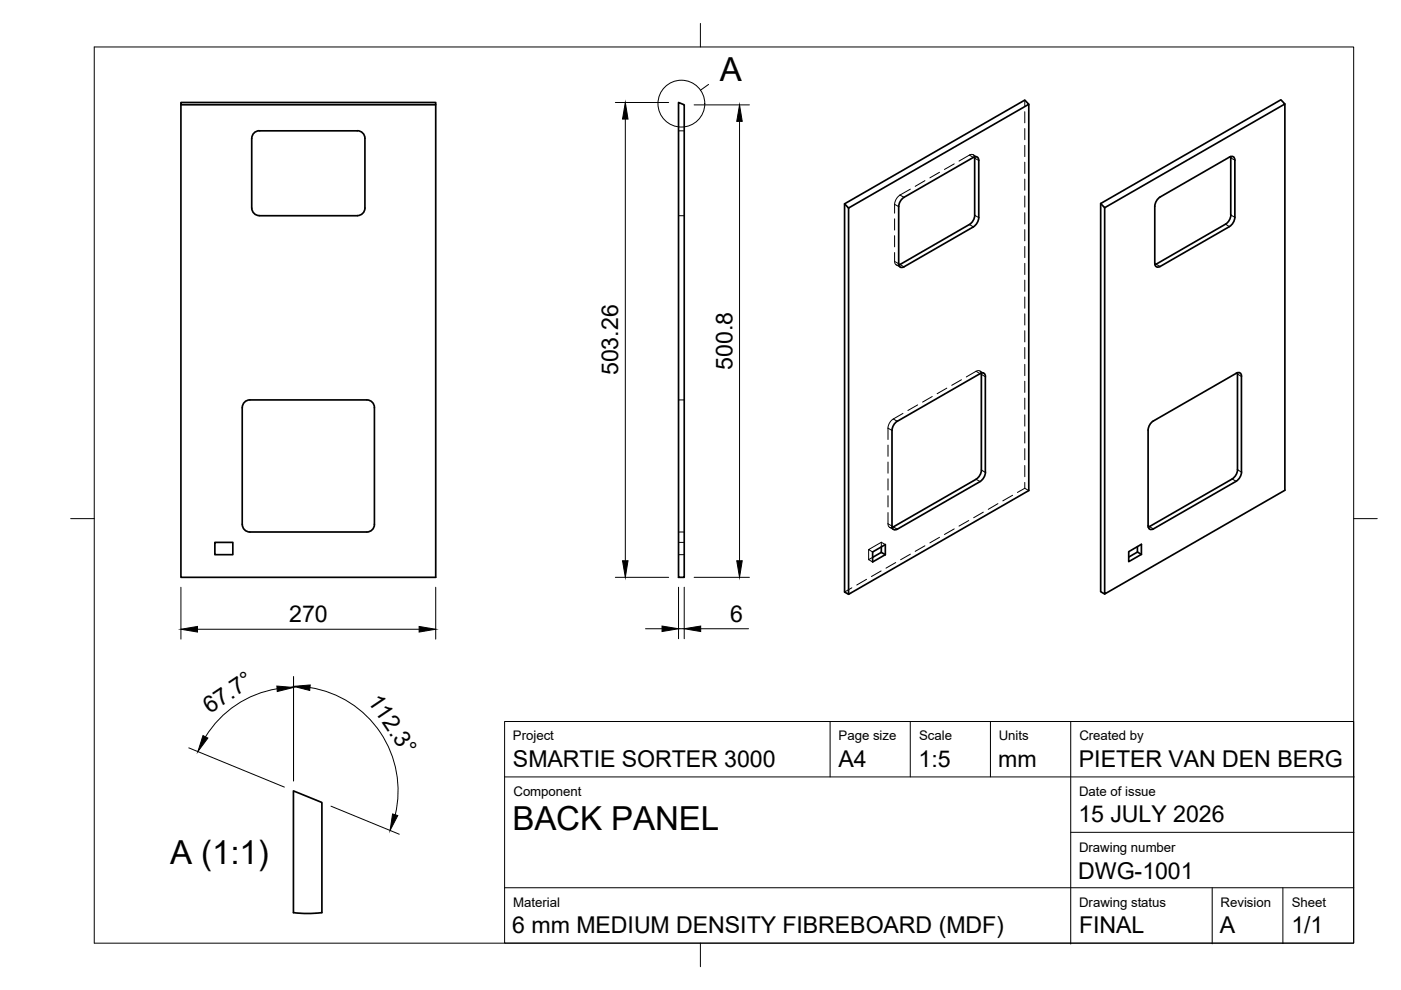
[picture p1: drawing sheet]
<svg xmlns="http://www.w3.org/2000/svg" width="297mm" height="210mm" viewBox="0 0 297 210" stroke-linecap="round" stroke-linejoin="round" font-family="sans-serif">
<g fill="none" stroke="#000" stroke-width=".36">
<path d="M38.4 21.7h54v.5h-54zM38.4 22.2v100.2h54v-100.2M75.8 27.7h-20.8a1.6 1.6 0 0 0-1.6 1.6v14.8M75.8 27.7a1.6 1.6 0 0 1 1.6 1.6v14.8M143.9 21.7l1.2 .5v100.2h-1.2zM206.4 33.4l-14.7 8.4a2.49 2.49 0 0 0-1.2 2M206.4 33.4a.69 .69 0 0 1 .8-.1 .69 .69 0 0 1 .3 .7v12.1a2.49 2.49 0 0 1-1.1 2M206.6 33.3l.1 12.3a2.49 2.49 0 0 1-1.2 2l-14.9 8.6M218.1 22.1v81.9l-38.2 22v-81.9M260.9 33.2l.1 12.4a2.49 2.49 0 0 1-1.2 1.9l-14.7 8.5M272.4 22v81.9l-38.2 22v-81.9M53.4 44.1a1.6 1.6 0 0 0 1.6 1.6"/>
<path d="M55 45.7h20.8M77.4 44.1a1.6 1.6 0 0 1-1.6 1.6M179.1 43.2l38.2-22 .8 .9-38.2 22zM179.1 43.2v82.3l.8 .5M190.5 43.8v12.1a.69 .69 0 0 0 .4 .7 .69 .69 0 0 0 .8 0l14.7-8.5M233.4 43.2l38.2-22 .8 .8-38.2 22zM233.4 43.2v82.3l.8 .4M245.1 56l-.2 .1M246 41.8l14.7-8.5a.69 .69 0 0 1 .8-.1 .69 .69 0 0 1 .3 .8v12.1a2.49 2.49 0 0 1-1.1 1.9l-14.7 8.5a.7 .7 0 0 1-.8 .1 .7 .7 0 0 1-.4-.8M246 41.8a2.49 2.49 0 0 0-1.2 1.9v12.2M207.8 79.2l-17.5 10.1a2.49 2.49 0 0 0-1.2 2v20.2M207.8 79.2a.69 .69 0 0 1 .8-.1 .69 .69 0 0 1 .3 .8"/>
<path d="M208.1 79.1v.3M208.1 79.4v20.3M208.9 79.9v20.3M262.4 79v20.6a2.53 2.53 0 0 1-1.2 2l-17.8 10.1M263.2 79.8v20.3a2.49 2.49 0 0 1-1.1 1.9l-17.6 10.1M263.2 79.8a.66 .66 0 0 0-.7-.8l-17.9 10.2a2.49 2.49 0 0 0-1.2 2M52 85.1l1-.3h24.8a1.6 1.6 0 0 1 1.6 1.6v24.8a1.6 1.6 0 0 1-1.6 1.6h-24.8a1.63 1.63 0 0 1-1.6-1.6v-24.8l.1-.5zM208.1 99.6a2.49 2.49 0 0 1-1.1 2l-17.6 10.1M243.4 91.2v20.3a.69 .69 0 0 0 .4 .7 .69 .69 0 0 0 .7-.1M45.6 115h3.8v2.6h-3.8zM185 117l2.7-1.5v2.1l-2.7 1.5zM186.9 116v1.1"/>
<path d="M186.9 117.1l.8 .5M186.9 117.1l-1.9 1.1M189.4 111.7l-.2 .1M208.9 100.1a2.53 2.53 0 0 1-1.1 2l-17.5 10.1a.69 .69 0 0 1-.8 .1 .69 .69 0 0 1-.4-.8M239.3 117l2.7-1.6v2.1l-2.7 1.6zM241.2 115.9v1.2l.8 .4M241.2 117.1l-1.9 1M68.2 193.5a24.9 24.9 0 0 1-6 0v-25.8l6 2.4v23.4"/>
</g>
<g fill="none" stroke="#000" stroke-width=".21">
<path d="M20 10h267v190h-267zM148.5 5v5M150.2 17.9l-1.7 1.2M130.5 21.7h11.3M132.6 25.2v93.7M143.9 27.7h1.2M147.2 22.2h11.7M156.8 25.7v93.2M196.1 38.3l-2.1 1.2M199.2 36.5l-2.1 1.2M202.3 34.7l-2.1 1.2M205.5 32.9l.6-.2 .4 .2 .1 .4"/>
<path d="M205.5 32.9l.9 .5M205.5 32.9l-2.2 1.3M206.3 32.8l.9 .5M206.6 33.5l.9 .5M217.3 21.2v1.3M217.3 23.7v2.3M217.3 27.3v2.3M217.3 30.8v2.4M217.3 34.4v2.4M217.3 38v2.3M260.9 33.5l.9 .5M143.9 45.7h1.2"/>
<path d="M189.7 55.4l.3 .8h.6M189.7 55.4l.8 .5M189.7 43.3l.8 .5M189.7 43.3v1.9M189.7 46.4v2.4M189.7 50v2.3M189.7 53.5v1.9M190 56.2l.9 .4M190.8 41.4a2.57 2.57 0 0 0-1.1 1.9M190.8 56.1l.9 .5M190.8 41.4l.9 .4M193 40.1l-2.2 1.3"/>
<path d="M205.5 47.6l.9 .5M206.6 45.7l.9 .4M217.3 41.5v2.4M217.3 45.1v2.4M217.3 48.7v2.4M217.3 52.3v2.3M217.3 55.8v2.4M217.3 59.4v2.4M245.1 56l.9 .5M259.8 47.5l.9 .5M260.9 45.6l.9 .5M206.9 78.7l.8-.1 .3 .5"/>
<path d="M206.9 78.7l.9 .5M206.9 78.7l-2 1.2M207.7 78.7l.9 .4M208.1 79.4l.8 .5M217.3 63v2.4M217.3 66.5v2.4M217.3 70.1v2.4M217.3 73.7v2.4M217.3 77.3v2.3M262.4 79.3l.8 .5M143.9 84.8h1.2M188.3 90.8l.8 .5"/>
<path d="M188.3 90.8v2.4M188.3 94.4v2.4M188.3 98v2.3M189.4 88.8a2.39 2.39 0 0 0-1.1 2M189.4 88.8l.8 .5M191.4 87.6l-2 1.2M194.6 85.8l-2.1 1.2M197.7 84.1l-2.1 1.2M200.7 82.3l-2 1.2M203.9 80.5l-2.1 1.2M208.1 99.7l.8 .5M217.3 80.8v2.4"/>
<path d="M217.3 84.4v2.4M217.3 88v2.4M217.3 91.5v2.4M217.3 95.1v2.4M217.3 98.7v2.4M262.4 99.6l.8 .5M15 110h5M143.9 112.8h1.2M143.9 115h1.2M143.9 117.6h1.2M184.2 116.5v2.2l.8 .4M185 118.2l-.8 .5"/>
<path d="M186.9 115l-2.7 1.5 .8 .5M186.9 115l.8 .5M186.9 115v1M188.3 111.1l.1 .6 .3 .2 .4-.1M188.3 111.1l.8 .4M188.3 101.5v2.4M188.3 105.1v2.4M188.3 108.7v2.4M188.6 111.8l.8 .5M189.4 111.7l.8 .5M189.9 119.3l-2 1.2M193 117.5l-2.1 1.2"/>
<path d="M196.1 115.7l-2.1 1.2M199.2 113.9l-2.1 1.2M202.3 112.1l-2.1 1.2M205.4 110.4l-2.1 1.1M206.9 101.6l.9 .5M208.5 108.6l-2.1 1.2M211.6 106.8l-2.1 1.2M214.7 105l-2.1 1.2M217.3 103.5l.8 .5M217.3 103.5l-1.6 .9M217.3 102.3v1.2M243.7 111.7l.8 .4"/>
<path d="M261.2 101.6l.9 .4M287 110h5M38.4 124.5v11M41.9 133.4h47M92.4 124.5v11M130.5 122.4h11.3M136.9 133.3h3.5M143.9 124.5v10.9M143.9 133.3h1.2M145.1 124.5v10.9M147.2 122.4h11.7M148.6 133.3h10.1"/>
<path d="M180.6 124.6l-1.5 .9M183.7 122.8l-2.1 1.2M186.8 121.1l-2 1.1M40 158.6l20.3 8.3M58.8 146a21.9 21.9 0 0 0-15.2 10.2M62.2 143.4v22.2M65.7 145.8a22.2 22.2 0 0 1 18.1 26.9M107 153h180v47h-180zM176 153v11.7M193 153v11.7M210 153v11.7M227 153v47.2"/>
<path d="M70.2 170.9l14.5 6M107 164.7h180.1M227 176.5h60.1M107 188.2h180M148.5 200v5M257 188.2v11.9M272 188.2v11.9"/>
<circle cx="144.5" cy="22" r="5"/>
</g>
<path d="M132.6 21.7l.6 3.5h-1.2zM156.8 22.2l.6 3.5h-1.2zM132 118.9h1.2l-.6 3.5zM156.2 118.9h1.2l-.6 3.5zM38.4 133.4l3.5-.6v1.2zM88.9 132.8l3.5 .6-3.5 .6zM140.4 132.7l3.5 .6-3.5 .6zM145.1 133.3l3.5-.6v1.2zM43 156l1.1 .5-2.1 2.8zM58.7 145.5l3.5 .3-3.4 .8zM62.2 145.5l3.6-.3-.1 1.2zM83.2 172.6l1.1 .3-1.6 3.2z" fill="#000" stroke="#000" stroke-width=".21"/>
<g font-size="7">
<text x="152.6" y="17.1">A</text>
<text x="108.6" y="175.9">BACK PANEL</text>
<text x="36.1" y="183.1">A (1:1)</text>
</g>
<g font-size="4.9">
<text x="131.1" y="79.5" transform="rotate(-90 131.1 79.5)">503.26</text>
<text x="155.3" y="78.4" transform="rotate(-90 155.3 78.4)">500.8</text>
<text x="61.3" y="132">270</text>
<text x="154.8" y="131.8">6</text>
<text x="77.8" y="148.6" transform="rotate(56 77.8 148.6)">112.3°</text>
<text x="44.5" y="151.4" transform="rotate(-34 44.5 151.4)">67.7°</text>
<text x="108.8" y="162.6">SMARTIE SORTER 3000</text>
<text x="177.8" y="162.6">A4</text>
<text x="194.8" y="162.7">1:5</text>
<text x="211.7" y="162.6">mm</text>
<text x="228.7" y="162.6">PIETER VAN DEN BERG</text>
<text x="228.6" y="174.4">15 JULY 2026</text>
<text x="228.6" y="186.3">DWG-1001</text>
<text x="108.6" y="197.9">6 mm MEDIUM DENSITY FIBREBOARD (MDF)</text>
<text x="228.8" y="197.9">FINAL</text>
<text x="258.6" y="197.9">A</text>
<text x="273.8" y="197.9">1/1</text>
</g>
<g font-size="2.8">
<text x="108.8" y="157">Project</text>
<text x="177.8" y="157">Page size</text>
<text x="194.9" y="156.9">Scale</text>
<text x="211.8" y="156.9">Units</text>
<text x="228.9" y="157">Created by</text>
<text x="108.9" y="168.7">Component</text>
<text x="228.8" y="168.7">Date of issue</text>
<text x="228.8" y="180.6">Drawing number</text>
<text x="108.8" y="192.2">Material</text>
<text x="228.8" y="192.2">Drawing status</text>
<text x="258.8" y="192.2">Revision</text>
<text x="273.9" y="192.2">Sheet</text>
</g>
</svg>
